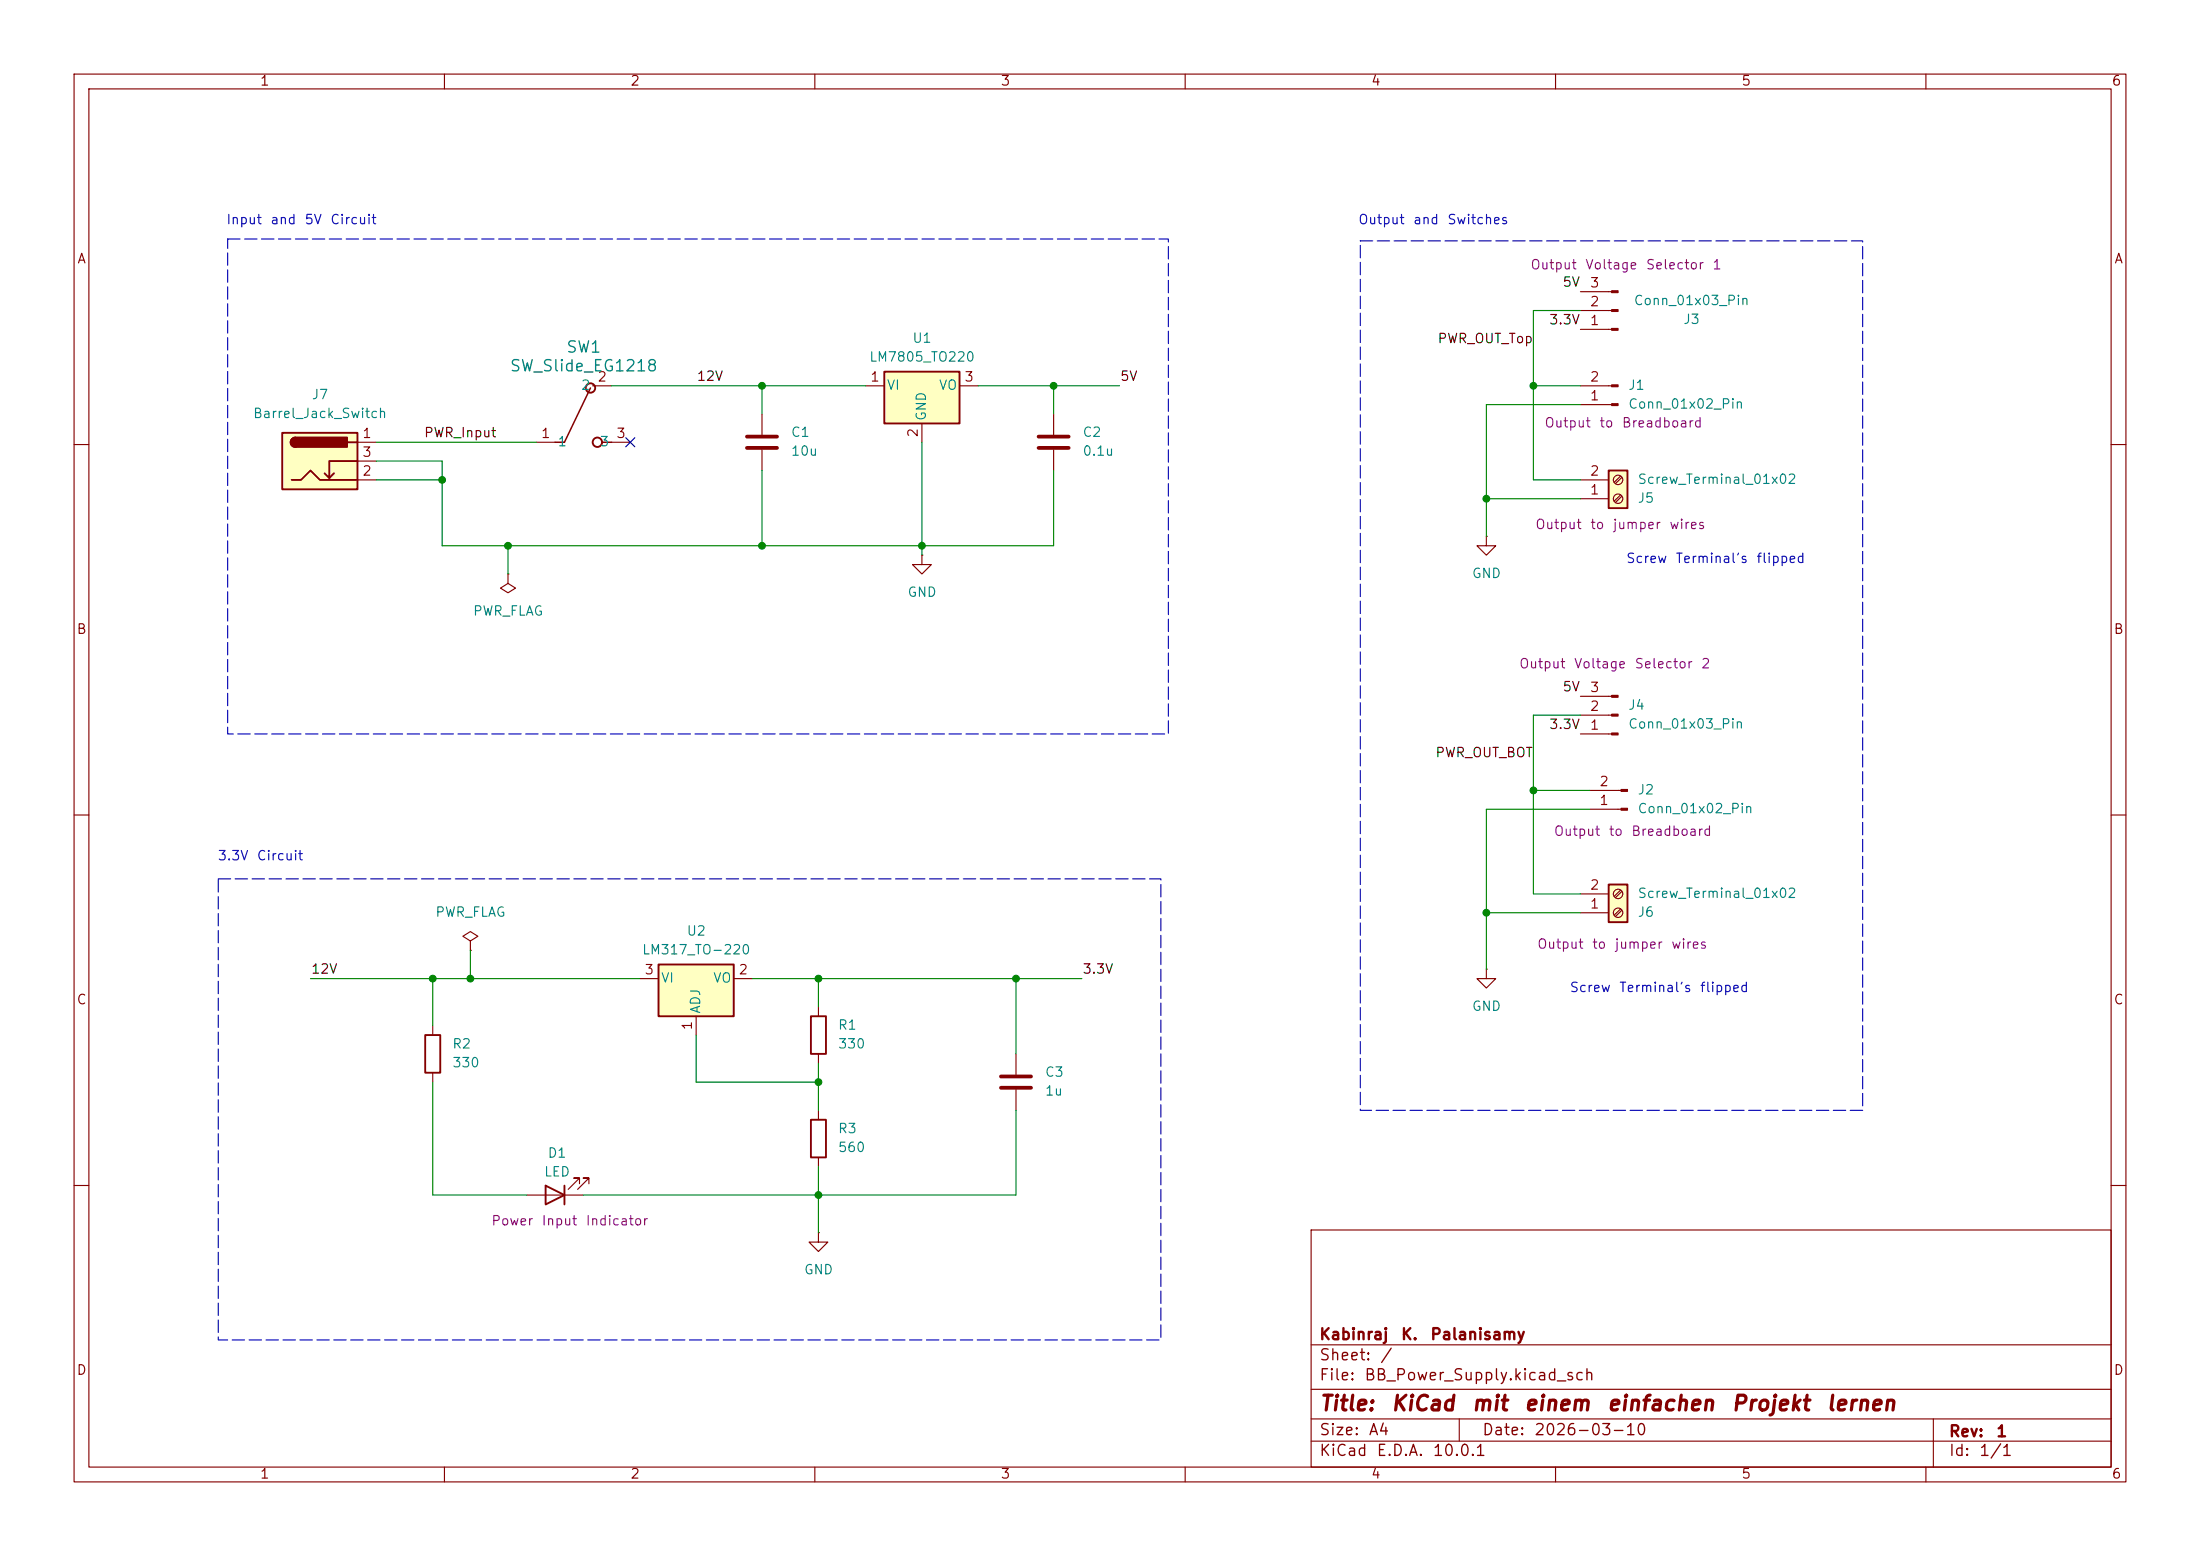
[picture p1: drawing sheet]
(kicad_sch
 (version 20250114)
 (generator "eeschema")
 (generator_version "9.0")
 (paper "A4")
 (title_block
  (title "KiCad mit einem einfachen Projekt lernen")
  (date "2026-03-10")
  (rev "1")
  (company "Kabinraj K. Palanisamy"))
 (lib_symbols
  (symbol "Connector:Barrel_Jack_Switch"
   (pin_names (hide yes)) (exclude_from_sim no) (in_bom yes) (on_board yes)
   (property "Reference" "J" (at 0 5.334 0) (effects (font (size 1.27 1.27))))
   (property "Value" "Barrel_Jack_Switch" (at 0 -5.08 0) (effects (font (size 1.27 1.27))))
   (property "Footprint" "" (at 1.27 -1.016 0) (effects (font (size 1.27 1.27)) (hide yes)))
   (property "Datasheet" "~" (at 1.27 -1.016 0) (effects (font (size 1.27 1.27)) (hide yes)))
   (property "Description" "DC Barrel Jack with an internal switch" (at 0 0 0) (effects (font (size 1.27 1.27)) (hide yes)))
   (symbol "Barrel_Jack_Switch_0_1"
    (rectangle (start -5.08 3.81) (end 5.08 -3.81) (stroke (width 0.254) (type default)) (fill (type background)))
    (polyline (pts (xy -3.81 -2.54) (xy -2.54 -2.54) (xy -1.27 -1.27) (xy 0 -2.54) (xy 2.54 -2.54) (xy 5.08 -2.54)) (stroke (width 0.254) (type default)) (fill (type none)))
    (arc (start -3.302 1.905) (mid -3.9343 2.54) (end -3.302 3.175) (stroke (width 0.254) (type default)) (fill (type none)))
    (arc (start -3.302 1.905) (mid -3.9343 2.54) (end -3.302 3.175) (stroke (width 0.254) (type default)) (fill (type outline)))
    (polyline (pts (xy 1.27 -2.286) (xy 1.905 -1.651)) (stroke (width 0.254) (type default)) (fill (type none)))
    (rectangle (start 3.683 3.175) (end -3.302 1.905) (stroke (width 0.254) (type default)) (fill (type outline)))
    (polyline (pts (xy 5.08 2.54) (xy 3.81 2.54)) (stroke (width 0.254) (type default)) (fill (type none)))
    (polyline (pts (xy 5.08 0) (xy 1.27 0) (xy 1.27 -2.286) (xy 0.635 -1.651)) (stroke (width 0.254) (type default)) (fill (type none))))
   (symbol "Barrel_Jack_Switch_1_1"
    (pin passive line (at 7.62 2.54 180) (length 2.54) (name "~" (effects (font (size 1.27 1.27)))) (number "1" (effects (font (size 1.27 1.27)))))
    (pin passive line (at 7.62 0 180) (length 2.54) (name "~" (effects (font (size 1.27 1.27)))) (number "3" (effects (font (size 1.27 1.27)))))
    (pin passive line (at 7.62 -2.54 180) (length 2.54) (name "~" (effects (font (size 1.27 1.27)))) (number "2" (effects (font (size 1.27 1.27))))))
   (embedded_fonts no))
  (symbol "Connector:Conn_01x02_Pin"
   (pin_names
    (offset 1.016) (hide yes)) (exclude_from_sim no) (in_bom yes) (on_board yes)
   (property "Reference" "J" (at 0 2.54 0) (effects (font (size 1.27 1.27))))
   (property "Value" "Conn_01x02_Pin" (at 0 -5.08 0) (effects (font (size 1.27 1.27))))
   (property "Footprint" "" (at 0 0 0) (effects (font (size 1.27 1.27)) (hide yes)))
   (property "Datasheet" "~" (at 0 0 0) (effects (font (size 1.27 1.27)) (hide yes)))
   (property "Description" "Generic connector, single row, 01x02, script generated" (at 0 0 0) (effects (font (size 1.27 1.27)) (hide yes)))
   (property "ki_locked" "" (at 0 0 0) (effects (font (size 1.27 1.27))))
   (symbol "Conn_01x02_Pin_1_1"
    (rectangle (start 0.8636 0.127) (end 0 -0.127) (stroke (width 0.1524) (type default)) (fill (type outline)))
    (rectangle (start 0.8636 -2.413) (end 0 -2.667) (stroke (width 0.1524) (type default)) (fill (type outline)))
    (polyline (pts (xy 1.27 0) (xy 0.8636 0)) (stroke (width 0.1524) (type default)) (fill (type none)))
    (polyline (pts (xy 1.27 -2.54) (xy 0.8636 -2.54)) (stroke (width 0.1524) (type default)) (fill (type none)))
    (pin passive line (at 5.08 0 180) (length 3.81) (name "Pin_1" (effects (font (size 1.27 1.27)))) (number "1" (effects (font (size 1.27 1.27)))))
    (pin passive line (at 5.08 -2.54 180) (length 3.81) (name "Pin_2" (effects (font (size 1.27 1.27)))) (number "2" (effects (font (size 1.27 1.27))))))
   (embedded_fonts no))
  (symbol "Connector:Conn_01x03_Pin"
   (pin_names
    (offset 1.016) (hide yes)) (exclude_from_sim no) (in_bom yes) (on_board yes)
   (property "Reference" "J" (at 0 5.08 0) (effects (font (size 1.27 1.27))))
   (property "Value" "Conn_01x03_Pin" (at 0 -5.08 0) (effects (font (size 1.27 1.27))))
   (property "Footprint" "" (at 0 0 0) (effects (font (size 1.27 1.27)) (hide yes)))
   (property "Datasheet" "~" (at 0 0 0) (effects (font (size 1.27 1.27)) (hide yes)))
   (property "Description" "Generic connector, single row, 01x03, script generated" (at 0 0 0) (effects (font (size 1.27 1.27)) (hide yes)))
   (property "ki_locked" "" (at 0 0 0) (effects (font (size 1.27 1.27))))
   (symbol "Conn_01x03_Pin_1_1"
    (rectangle (start 0.8636 2.667) (end 0 2.413) (stroke (width 0.1524) (type default)) (fill (type outline)))
    (rectangle (start 0.8636 0.127) (end 0 -0.127) (stroke (width 0.1524) (type default)) (fill (type outline)))
    (rectangle (start 0.8636 -2.413) (end 0 -2.667) (stroke (width 0.1524) (type default)) (fill (type outline)))
    (polyline (pts (xy 1.27 2.54) (xy 0.8636 2.54)) (stroke (width 0.1524) (type default)) (fill (type none)))
    (polyline (pts (xy 1.27 0) (xy 0.8636 0)) (stroke (width 0.1524) (type default)) (fill (type none)))
    (polyline (pts (xy 1.27 -2.54) (xy 0.8636 -2.54)) (stroke (width 0.1524) (type default)) (fill (type none)))
    (pin passive line (at 5.08 2.54 180) (length 3.81) (name "Pin_1" (effects (font (size 1.27 1.27)))) (number "1" (effects (font (size 1.27 1.27)))))
    (pin passive line (at 5.08 0 180) (length 3.81) (name "Pin_2" (effects (font (size 1.27 1.27)))) (number "2" (effects (font (size 1.27 1.27)))))
    (pin passive line (at 5.08 -2.54 180) (length 3.81) (name "Pin_3" (effects (font (size 1.27 1.27)))) (number "3" (effects (font (size 1.27 1.27))))))
   (embedded_fonts no))
  (symbol "Connector:Screw_Terminal_01x02"
   (pin_names
    (offset 1.016) (hide yes)) (exclude_from_sim no) (in_bom yes) (on_board yes)
   (property "Reference" "J" (at 0 2.54 0) (effects (font (size 1.27 1.27))))
   (property "Value" "Screw_Terminal_01x02" (at 0 -5.08 0) (effects (font (size 1.27 1.27))))
   (property "Footprint" "" (at 0 0 0) (effects (font (size 1.27 1.27)) (hide yes)))
   (property "Datasheet" "~" (at 0 0 0) (effects (font (size 1.27 1.27)) (hide yes)))
   (property "Description" "Generic screw terminal, single row, 01x02, script generated (kicad-library-utils/schlib/autogen/connector/)" (at 0 0 0) (effects (font (size 1.27 1.27)) (hide yes)))
   (symbol "Screw_Terminal_01x02_1_1"
    (rectangle (start -1.27 1.27) (end 1.27 -3.81) (stroke (width 0.254) (type default)) (fill (type background)))
    (polyline (pts (xy -0.5334 0.3302) (xy 0.3302 -0.508)) (stroke (width 0.1524) (type default)) (fill (type none)))
    (polyline (pts (xy -0.5334 -2.2098) (xy 0.3302 -3.048)) (stroke (width 0.1524) (type default)) (fill (type none)))
    (polyline (pts (xy -0.3556 0.508) (xy 0.508 -0.3302)) (stroke (width 0.1524) (type default)) (fill (type none)))
    (polyline (pts (xy -0.3556 -2.032) (xy 0.508 -2.8702)) (stroke (width 0.1524) (type default)) (fill (type none)))
    (circle (center 0 0) (radius 0.635) (stroke (width 0.1524) (type default)) (fill (type none)))
    (circle (center 0 -2.54) (radius 0.635) (stroke (width 0.1524) (type default)) (fill (type none)))
    (pin passive line (at -5.08 0 0) (length 3.81) (name "Pin_1" (effects (font (size 1.27 1.27)))) (number "1" (effects (font (size 1.27 1.27)))))
    (pin passive line (at -5.08 -2.54 0) (length 3.81) (name "Pin_2" (effects (font (size 1.27 1.27)))) (number "2" (effects (font (size 1.27 1.27))))))
   (embedded_fonts no))
  (symbol "Device:C"
   (pin_numbers (hide yes))
   (pin_names
    (offset 0.254)) (exclude_from_sim no) (in_bom yes) (on_board yes)
   (property "Reference" "C" (at 0.635 2.54 0) (effects (font (size 1.27 1.27)) (justify left)))
   (property "Value" "C" (at 0.635 -2.54 0) (effects (font (size 1.27 1.27)) (justify left)))
   (property "Footprint" "" (at 0.9652 -3.81 0) (effects (font (size 1.27 1.27)) (hide yes)))
   (property "Datasheet" "~" (at 0 0 0) (effects (font (size 1.27 1.27)) (hide yes)))
   (property "Description" "Unpolarized capacitor" (at 0 0 0) (effects (font (size 1.27 1.27)) (hide yes)))
   (symbol "C_0_1"
    (polyline (pts (xy -2.032 0.762) (xy 2.032 0.762)) (stroke (width 0.508) (type default)) (fill (type none)))
    (polyline (pts (xy -2.032 -0.762) (xy 2.032 -0.762)) (stroke (width 0.508) (type default)) (fill (type none))))
   (symbol "C_1_1"
    (pin passive line (at 0 3.81 270) (length 2.794) (name "~" (effects (font (size 1.27 1.27)))) (number "1" (effects (font (size 1.27 1.27)))))
    (pin passive line (at 0 -3.81 90) (length 2.794) (name "~" (effects (font (size 1.27 1.27)))) (number "2" (effects (font (size 1.27 1.27))))))
   (embedded_fonts no))
  (symbol "Device:LED"
   (pin_numbers (hide yes))
   (pin_names
    (offset 1.016) (hide yes)) (exclude_from_sim no) (in_bom yes) (on_board yes)
   (property "Reference" "D" (at 0 2.54 0) (effects (font (size 1.27 1.27))))
   (property "Value" "LED" (at 0 -2.54 0) (effects (font (size 1.27 1.27))))
   (property "Footprint" "" (at 0 0 0) (effects (font (size 1.27 1.27)) (hide yes)))
   (property "Datasheet" "~" (at 0 0 0) (effects (font (size 1.27 1.27)) (hide yes)))
   (property "Description" "Light emitting diode" (at 0 0 0) (effects (font (size 1.27 1.27)) (hide yes)))
   (property "Sim.Pins" "1=K 2=A" (at 0 0 0) (effects (font (size 1.27 1.27)) (hide yes)))
   (symbol "LED_0_1"
    (polyline (pts (xy -3.048 -0.762) (xy -4.572 -2.286) (xy -3.81 -2.286) (xy -4.572 -2.286) (xy -4.572 -1.524)) (stroke (width 0) (type default)) (fill (type none)))
    (polyline (pts (xy -1.778 -0.762) (xy -3.302 -2.286) (xy -2.54 -2.286) (xy -3.302 -2.286) (xy -3.302 -1.524)) (stroke (width 0) (type default)) (fill (type none)))
    (polyline (pts (xy -1.27 0) (xy 1.27 0)) (stroke (width 0) (type default)) (fill (type none)))
    (polyline (pts (xy -1.27 -1.27) (xy -1.27 1.27)) (stroke (width 0.254) (type default)) (fill (type none)))
    (polyline (pts (xy 1.27 -1.27) (xy 1.27 1.27) (xy -1.27 0) (xy 1.27 -1.27)) (stroke (width 0.254) (type default)) (fill (type none))))
   (symbol "LED_1_1"
    (pin passive line (at -3.81 0 0) (length 2.54) (name "K" (effects (font (size 1.27 1.27)))) (number "1" (effects (font (size 1.27 1.27)))))
    (pin passive line (at 3.81 0 180) (length 2.54) (name "A" (effects (font (size 1.27 1.27)))) (number "2" (effects (font (size 1.27 1.27))))))
   (embedded_fonts no))
  (symbol "Device:R"
   (pin_numbers (hide yes))
   (pin_names
    (offset 0)) (exclude_from_sim no) (in_bom yes) (on_board yes)
   (property "Reference" "R" (at 2.032 0 90) (effects (font (size 1.27 1.27))))
   (property "Value" "R" (at 0 0 90) (effects (font (size 1.27 1.27))))
   (property "Footprint" "" (at -1.778 0 90) (effects (font (size 1.27 1.27)) (hide yes)))
   (property "Datasheet" "~" (at 0 0 0) (effects (font (size 1.27 1.27)) (hide yes)))
   (property "Description" "Resistor" (at 0 0 0) (effects (font (size 1.27 1.27)) (hide yes)))
   (symbol "R_0_1"
    (rectangle (start -1.016 -2.54) (end 1.016 2.54) (stroke (width 0.254) (type default)) (fill (type none))))
   (symbol "R_1_1"
    (pin passive line (at 0 3.81 270) (length 1.27) (name "~" (effects (font (size 1.27 1.27)))) (number "1" (effects (font (size 1.27 1.27)))))
    (pin passive line (at 0 -3.81 90) (length 1.27) (name "~" (effects (font (size 1.27 1.27)))) (number "2" (effects (font (size 1.27 1.27))))))
   (embedded_fonts no))
  (symbol "Regulator_Linear:LM317_TO-220"
   (pin_names
    (offset 0.254)) (exclude_from_sim no) (in_bom yes) (on_board yes)
   (property "Reference" "U" (at -3.81 3.175 0) (effects (font (size 1.27 1.27))))
   (property "Value" "LM317_TO-220" (at 0 3.175 0) (effects (font (size 1.27 1.27)) (justify left)))
   (property "Footprint" "Package_TO_SOT_THT:TO-220-3_Vertical" (at 0 6.35 0) (effects (font (size 1.27 1.27)
    (italic yes)) (hide yes)))
   (property "Datasheet" "http://www.ti.com/lit/ds/symlink/lm317.pdf" (at 0 0 0) (effects (font (size 1.27 1.27)) (hide yes)))
   (property "Description" "1.5A 35V Adjustable Linear Regulator, TO-220" (at 0 0 0) (effects (font (size 1.27 1.27)) (hide yes)))
   (symbol "LM317_TO-220_0_1"
    (rectangle (start -5.08 1.905) (end 5.08 -5.08) (stroke (width 0.254) (type default)) (fill (type background))))
   (symbol "LM317_TO-220_1_1"
    (pin power_in line (at -7.62 0 0) (length 2.54) (name "VI" (effects (font (size 1.27 1.27)))) (number "3" (effects (font (size 1.27 1.27)))))
    (pin input line (at 0 -7.62 90) (length 2.54) (name "ADJ" (effects (font (size 1.27 1.27)))) (number "1" (effects (font (size 1.27 1.27)))))
    (pin power_out line (at 7.62 0 180) (length 2.54) (name "VO" (effects (font (size 1.27 1.27)))) (number "2" (effects (font (size 1.27 1.27))))))
   (embedded_fonts no))
  (symbol "Regulator_Linear:LM7805_TO220"
   (pin_names
    (offset 0.254)) (exclude_from_sim no) (in_bom yes) (on_board yes)
   (property "Reference" "U" (at -3.81 3.175 0) (effects (font (size 1.27 1.27))))
   (property "Value" "LM7805_TO220" (at 0 3.175 0) (effects (font (size 1.27 1.27)) (justify left)))
   (property "Footprint" "Package_TO_SOT_THT:TO-220-3_Vertical" (at 0 5.715 0) (effects (font (size 1.27 1.27)
    (italic yes)) (hide yes)))
   (property "Datasheet" "https://www.onsemi.cn/PowerSolutions/document/MC7800-D.PDF" (at 0 -1.27 0) (effects (font (size 1.27 1.27)) (hide yes)))
   (property "Description" "Positive 1A 35V Linear Regulator, Fixed Output 5V, TO-220" (at 0 0 0) (effects (font (size 1.27 1.27)) (hide yes)))
   (symbol "LM7805_TO220_0_1"
    (rectangle (start -5.08 1.905) (end 5.08 -5.08) (stroke (width 0.254) (type default)) (fill (type background))))
   (symbol "LM7805_TO220_1_1"
    (pin power_in line (at -7.62 0 0) (length 2.54) (name "VI" (effects (font (size 1.27 1.27)))) (number "1" (effects (font (size 1.27 1.27)))))
    (pin power_in line (at 0 -7.62 90) (length 2.54) (name "GND" (effects (font (size 1.27 1.27)))) (number "2" (effects (font (size 1.27 1.27)))))
    (pin power_out line (at 7.62 0 180) (length 2.54) (name "VO" (effects (font (size 1.27 1.27)))) (number "3" (effects (font (size 1.27 1.27))))))
   (embedded_fonts no))
  (symbol "Switch:SW_Slide_EG1218"
   (pin_names
    (offset 0.254)) (exclude_from_sim no) (in_bom yes) (on_board yes)
   (property "Reference" "SW" (at 7.62 15.24 0) (effects (font (size 1.524 1.524))))
   (property "Value" "SW_Slide_EG1218" (at 0 0 0) (effects (font (size 1.524 1.524))))
   (property "Footprint" "Button_Switch_THT:SW_Slide_EG1218" (at 0 0 0) (effects (font (size 1.27 1.27)
    (italic yes)) (hide yes)))
   (property "Datasheet" "EG1218" (at 0 0 0) (effects (font (size 1.27 1.27)
    (italic yes)) (hide yes)))
   (property "Description" "" (at 0 0 0) (effects (font (size 1.27 1.27)) (hide yes)))
   (symbol "SW_Slide_EG1218_0_1"
    (polyline (pts (xy 2.54 0) (xy 3.81 0)) (stroke (width 0.2032) (type default)) (fill (type none)))
    (polyline (pts (xy 7.3251 7.3251) (xy 3.81 0)) (stroke (width 0.2032) (type default)) (fill (type none)))
    (circle (center 7.3251 7.3251) (radius 0.635) (stroke (width 0.254) (type default)) (fill (type none)))
    (circle (center 8.255 0) (radius 0.635) (stroke (width 0.254) (type default)) (fill (type none)))
    (polyline (pts (xy 10.16 0) (xy 8.89 0)) (stroke (width 0.2032) (type default)) (fill (type none))))
   (symbol "SW_Slide_EG1218_1_1"
    (pin input line (at 0 0 0) (length 2.54) (name "1" (effects (font (size 1.27 1.27)))) (number "1" (effects (font (size 1.27 1.27)))))
    (pin unspecified line (at 10.16 7.62 180) (length 2.54) (name "2" (effects (font (size 1.27 1.27)))) (number "2" (effects (font (size 1.27 1.27)))))
    (pin unspecified line (at 12.7 0 180) (length 2.54) (name "3" (effects (font (size 1.27 1.27)))) (number "3" (effects (font (size 1.27 1.27))))))
   (embedded_fonts no))
  (symbol "power:GND"
   (power)
   (pin_numbers (hide yes))
   (pin_names
    (offset 0) (hide yes)) (exclude_from_sim no) (in_bom yes) (on_board yes)
   (property "Reference" "#PWR" (at 0 -6.35 0) (effects (font (size 1.27 1.27)) (hide yes)))
   (property "Value" "GND" (at 0 -3.81 0) (effects (font (size 1.27 1.27))))
   (property "Footprint" "" (at 0 0 0) (effects (font (size 1.27 1.27)) (hide yes)))
   (property "Datasheet" "" (at 0 0 0) (effects (font (size 1.27 1.27)) (hide yes)))
   (property "Description" "Power symbol creates a global label with name \"GND\" , ground" (at 0 0 0) (effects (font (size 1.27 1.27)) (hide yes)))
   (symbol "GND_0_1"
    (polyline (pts (xy 0 0) (xy 0 -1.27) (xy 1.27 -1.27) (xy 0 -2.54) (xy -1.27 -1.27) (xy 0 -1.27)) (stroke (width 0) (type default)) (fill (type none))))
   (symbol "GND_1_1"
    (pin power_in line (at 0 0 270) (length 0) (name "~" (effects (font (size 1.27 1.27)))) (number "1" (effects (font (size 1.27 1.27))))))
   (embedded_fonts no))
  (symbol "power:PWR_FLAG"
   (power)
   (pin_numbers (hide yes))
   (pin_names
    (offset 0) (hide yes)) (exclude_from_sim no) (in_bom yes) (on_board yes)
   (property "Reference" "#FLG" (at 0 1.905 0) (effects (font (size 1.27 1.27)) (hide yes)))
   (property "Value" "PWR_FLAG" (at 0 3.81 0) (effects (font (size 1.27 1.27))))
   (property "Footprint" "" (at 0 0 0) (effects (font (size 1.27 1.27)) (hide yes)))
   (property "Datasheet" "~" (at 0 0 0) (effects (font (size 1.27 1.27)) (hide yes)))
   (property "Description" "Special symbol for telling ERC where power comes from" (at 0 0 0) (effects (font (size 1.27 1.27)) (hide yes)))
   (symbol "PWR_FLAG_0_0"
    (pin power_out line (at 0 0 90) (length 0) (name "~" (effects (font (size 1.27 1.27)))) (number "1" (effects (font (size 1.27 1.27))))))
   (symbol "PWR_FLAG_0_1"
    (polyline (pts (xy 0 0) (xy 0 1.27) (xy -1.016 1.905) (xy 0 2.54) (xy 1.016 1.905) (xy 0 1.27)) (stroke (width 0) (type default)) (fill (type none))))
   (embedded_fonts no)))
 (rectangle
  (start 30.734 32.258)
  (end 157.734 99.06)
  (stroke (width 0) (type dash))
  (fill (type none)))
 (rectangle
  (start 183.642 32.512)
  (end 251.46 149.86)
  (stroke (width 0) (type dash))
  (fill (type none)))
 (rectangle
  (start 29.464 118.618)
  (end 156.718 180.848)
  (stroke (width 0) (type dash))
  (fill (type none)))
 (text "Input and 5V Circuit"
  (exclude_from_sim no)
  (at 40.386 29.972 0)
  (effects (font (size 1.27 1.27))))
 (text "3.3V Circuit"
  (exclude_from_sim no)
  (at 35.052 115.824 0)
  (effects (font (size 1.27 1.27))))
 (text "Output and Switches"
  (exclude_from_sim no)
  (at 193.294 29.972 0)
  (effects (font (size 1.27 1.27))))
 (text "Screw Terminal's flipped"
  (exclude_from_sim no)
  (at 223.774 133.604 0)
  (effects (font (size 1.27 1.27))))
 (text "Screw Terminal's flipped"
  (exclude_from_sim no)
  (at 231.394 75.692 0)
  (effects (font (size 1.27 1.27))))
 (junction
  (at 110.49 132.08)
  (diameter 0)
  (color 0 0 0 0))
 (junction
  (at 200.66 123.19)
  (diameter 0)
  (color 0 0 0 0))
 (junction
  (at 58.42 132.08)
  (diameter 0)
  (color 0 0 0 0))
 (junction
  (at 59.69 64.77)
  (diameter 0)
  (color 0 0 0 0))
 (junction
  (at 68.58 73.66)
  (diameter 0)
  (color 0 0 0 0))
 (junction
  (at 137.16 132.08)
  (diameter 0)
  (color 0 0 0 0))
 (junction
  (at 142.24 52.07)
  (diameter 0)
  (color 0 0 0 0))
 (junction
  (at 207.01 52.07)
  (diameter 0)
  (color 0 0 0 0))
 (junction
  (at 110.49 146.05)
  (diameter 0)
  (color 0 0 0 0))
 (junction
  (at 200.66 67.31)
  (diameter 0)
  (color 0 0 0 0))
 (junction
  (at 102.87 52.07)
  (diameter 0)
  (color 0 0 0 0))
 (junction
  (at 63.5 132.08)
  (diameter 0)
  (color 0 0 0 0))
 (junction
  (at 102.87 73.66)
  (diameter 0)
  (color 0 0 0 0))
 (junction
  (at 207.01 106.68)
  (diameter 0)
  (color 0 0 0 0))
 (junction
  (at 110.49 161.29)
  (diameter 0)
  (color 0 0 0 0))
 (junction
  (at 124.46 73.66)
  (diameter 0)
  (color 0 0 0 0))
 (no_connect
  (at 85.09 59.69))
 (wire
  (pts (xy 207.01 96.52) (xy 207.01 106.68))
  (stroke (width 0) (type default)))
 (wire
  (pts (xy 207.01 106.68) (xy 214.63 106.68))
  (stroke (width 0) (type default)))
 (wire
  (pts (xy 110.49 161.29) (xy 110.49 166.37))
  (stroke (width 0) (type default)))
 (wire
  (pts (xy 207.01 41.91) (xy 207.01 52.07))
  (stroke (width 0) (type default)))
 (wire
  (pts (xy 68.58 73.66) (xy 102.87 73.66))
  (stroke (width 0) (type default)))
 (wire
  (pts (xy 41.91 132.08) (xy 58.42 132.08))
  (stroke (width 0) (type default)))
 (wire
  (pts (xy 82.55 52.07) (xy 102.87 52.07))
  (stroke (width 0) (type default)))
 (wire
  (pts (xy 213.36 54.61) (xy 200.66 54.61))
  (stroke (width 0) (type default)))
 (wire
  (pts (xy 50.8 62.23) (xy 59.69 62.23))
  (stroke (width 0) (type default)))
 (wire
  (pts (xy 200.66 109.22) (xy 200.66 123.19))
  (stroke (width 0) (type default)))
 (wire
  (pts (xy 142.24 52.07) (xy 142.24 55.88))
  (stroke (width 0) (type default)))
 (wire
  (pts (xy 101.6 132.08) (xy 110.49 132.08))
  (stroke (width 0) (type default)))
 (wire
  (pts (xy 213.36 52.07) (xy 207.01 52.07))
  (stroke (width 0) (type default)))
 (wire
  (pts (xy 137.16 149.86) (xy 137.16 161.29))
  (stroke (width 0) (type default)))
 (wire
  (pts (xy 58.42 132.08) (xy 58.42 138.43))
  (stroke (width 0) (type default)))
 (wire
  (pts (xy 110.49 146.05) (xy 110.49 149.86))
  (stroke (width 0) (type default)))
 (wire
  (pts (xy 58.42 161.29) (xy 71.12 161.29))
  (stroke (width 0) (type default)))
 (wire
  (pts (xy 200.66 130.81) (xy 200.66 123.19))
  (stroke (width 0) (type default)))
 (wire
  (pts (xy 78.74 161.29) (xy 110.49 161.29))
  (stroke (width 0) (type default)))
 (wire
  (pts (xy 124.46 73.66) (xy 142.24 73.66))
  (stroke (width 0) (type default)))
 (wire
  (pts (xy 207.01 64.77) (xy 213.36 64.77))
  (stroke (width 0) (type default)))
 (wire
  (pts (xy 207.01 52.07) (xy 207.01 64.77))
  (stroke (width 0) (type default)))
 (wire
  (pts (xy 63.5 132.08) (xy 86.36 132.08))
  (stroke (width 0) (type default)))
 (wire
  (pts (xy 137.16 132.08) (xy 137.16 142.24))
  (stroke (width 0) (type default)))
 (wire
  (pts (xy 110.49 132.08) (xy 137.16 132.08))
  (stroke (width 0) (type default)))
 (wire
  (pts (xy 214.63 109.22) (xy 200.66 109.22))
  (stroke (width 0) (type default)))
 (wire
  (pts (xy 110.49 161.29) (xy 110.49 157.48))
  (stroke (width 0) (type default)))
 (wire
  (pts (xy 63.5 128.27) (xy 63.5 132.08))
  (stroke (width 0) (type default)))
 (wire
  (pts (xy 59.69 62.23) (xy 59.69 64.77))
  (stroke (width 0) (type default)))
 (wire
  (pts (xy 110.49 132.08) (xy 110.49 135.89))
  (stroke (width 0) (type default)))
 (wire
  (pts (xy 93.98 139.7) (xy 93.98 146.05))
  (stroke (width 0) (type default)))
 (wire
  (pts (xy 50.8 59.69) (xy 72.39 59.69))
  (stroke (width 0) (type default)))
 (wire
  (pts (xy 132.08 52.07) (xy 142.24 52.07))
  (stroke (width 0) (type default)))
 (wire
  (pts (xy 200.66 54.61) (xy 200.66 67.31))
  (stroke (width 0) (type default)))
 (wire
  (pts (xy 58.42 146.05) (xy 58.42 161.29))
  (stroke (width 0) (type default)))
 (wire
  (pts (xy 142.24 73.66) (xy 142.24 63.5))
  (stroke (width 0) (type default)))
 (wire
  (pts (xy 200.66 123.19) (xy 213.36 123.19))
  (stroke (width 0) (type default)))
 (wire
  (pts (xy 142.24 52.07) (xy 151.13 52.07))
  (stroke (width 0) (type default)))
 (wire
  (pts (xy 58.42 132.08) (xy 63.5 132.08))
  (stroke (width 0) (type default)))
 (wire
  (pts (xy 207.01 120.65) (xy 207.01 106.68))
  (stroke (width 0) (type default)))
 (wire
  (pts (xy 213.36 120.65) (xy 207.01 120.65))
  (stroke (width 0) (type default)))
 (wire
  (pts (xy 213.36 96.52) (xy 207.01 96.52))
  (stroke (width 0) (type default)))
 (wire
  (pts (xy 59.69 73.66) (xy 68.58 73.66))
  (stroke (width 0) (type default)))
 (wire
  (pts (xy 93.98 146.05) (xy 110.49 146.05))
  (stroke (width 0) (type default)))
 (wire
  (pts (xy 102.87 73.66) (xy 102.87 63.5))
  (stroke (width 0) (type default)))
 (wire
  (pts (xy 102.87 52.07) (xy 116.84 52.07))
  (stroke (width 0) (type default)))
 (wire
  (pts (xy 68.58 73.66) (xy 68.58 77.47))
  (stroke (width 0) (type default)))
 (wire
  (pts (xy 59.69 64.77) (xy 59.69 73.66))
  (stroke (width 0) (type default)))
 (wire
  (pts (xy 200.66 72.39) (xy 200.66 67.31))
  (stroke (width 0) (type default)))
 (wire
  (pts (xy 50.8 64.77) (xy 59.69 64.77))
  (stroke (width 0) (type default)))
 (wire
  (pts (xy 102.87 52.07) (xy 102.87 55.88))
  (stroke (width 0) (type default)))
 (wire
  (pts (xy 213.36 41.91) (xy 207.01 41.91))
  (stroke (width 0) (type default)))
 (wire
  (pts (xy 200.66 67.31) (xy 213.36 67.31))
  (stroke (width 0) (type default)))
 (wire
  (pts (xy 137.16 161.29) (xy 110.49 161.29))
  (stroke (width 0) (type default)))
 (wire
  (pts (xy 124.46 73.66) (xy 124.46 74.93))
  (stroke (width 0) (type default)))
 (wire
  (pts (xy 102.87 73.66) (xy 124.46 73.66))
  (stroke (width 0) (type default)))
 (wire
  (pts (xy 137.16 132.08) (xy 146.05 132.08))
  (stroke (width 0) (type default)))
 (wire
  (pts (xy 110.49 143.51) (xy 110.49 146.05))
  (stroke (width 0) (type default)))
 (wire
  (pts (xy 124.46 59.69) (xy 124.46 73.66))
  (stroke (width 0) (type default)))
 (label "5V"
  (at 213.36 93.98 180)
  (effects (font (size 1.27 1.27)) (justify right bottom)))
 (label "12V"
  (at 41.91 132.08 0)
  (effects (font (size 1.27 1.27)) (justify left bottom)))
 (label "PWR_Input"
  (at 57.15 59.69 0)
  (effects (font (size 1.27 1.27)) (justify left bottom)))
 (label "3.3V"
  (at 213.36 44.45 180)
  (effects (font (size 1.27 1.27)) (justify right bottom)))
 (label "3.3V"
  (at 213.36 99.06 180)
  (effects (font (size 1.27 1.27)) (justify right bottom)))
 (label "5V"
  (at 213.36 39.37 180)
  (effects (font (size 1.27 1.27)) (justify right bottom)))
 (label "PWR_OUT_BOT"
  (at 207.01 102.87 180)
  (effects (font (size 1.27 1.27)) (justify right bottom)))
 (label "3.3V"
  (at 146.05 132.08 0)
  (effects (font (size 1.27 1.27)) (justify left bottom)))
 (label "12V"
  (at 93.98 52.07 0)
  (effects (font (size 1.27 1.27)) (justify left bottom)))
 (label "5V"
  (at 151.13 52.07 0)
  (effects (font (size 1.27 1.27)) (justify left bottom)))
 (label "PWR_OUT_Top"
  (at 207.01 46.99 180)
  (effects (font (size 1.27 1.27)) (justify right bottom)))
 (symbol
  (lib_id "power:GND")
  (at 110.49 166.37 0)
  (unit 1)
  (exclude_from_sim no)
  (in_bom yes)
  (on_board yes)
  (dnp no)
  (fields_autoplaced yes)
  (property "Reference" "#PWR02" (at 110.49 172.72 0) (effects (font (size 1.27 1.27)) (hide yes)))
  (property "Value" "GND" (at 110.49 171.45 0) (effects (font (size 1.27 1.27))))
  (property "Footprint" "" (at 110.49 166.37 0) (effects (font (size 1.27 1.27)) (hide yes)))
  (property "Datasheet" "" (at 110.49 166.37 0) (effects (font (size 1.27 1.27)) (hide yes)))
  (property "Description" "Power symbol creates a global label with name \"GND\" , ground" (at 110.49 166.37 0) (effects (font (size 1.27 1.27)) (hide yes)))
  (pin "1"))
 (symbol
  (lib_id "Connector:Conn_01x02_Pin")
  (at 218.44 54.61 180)
  (unit 1)
  (exclude_from_sim no)
  (in_bom yes)
  (on_board yes)
  (dnp no)
  (property "Reference" "J1" (at 219.71 52.0699 0) (effects (font (size 1.27 1.27)) (justify right)))
  (property "Value" "Conn_01x02_Pin" (at 219.71 54.6099 0) (effects (font (size 1.27 1.27)) (justify right)))
  (property "Footprint" "Connector_PinHeader_2.54mm:PinHeader_1x02_P2.54mm_Vertical" (at 218.44 54.61 0) (effects (font (size 1.27 1.27)) (hide yes)))
  (property "Datasheet" "~" (at 218.44 54.61 0) (effects (font (size 1.27 1.27)) (hide yes)))
  (property "Description" "Generic connector, single row, 01x02, script generated" (at 218.44 54.61 0) (effects (font (size 1.27 1.27)) (hide yes)))
  (property "Purpose" "Output to Breadboard" (at 218.948 57.15 0) (effects (font (size 1.27 1.27))))
  (pin "2")
  (pin "1"))
 (symbol
  (lib_id "Device:R")
  (at 110.49 139.7 0)
  (unit 1)
  (exclude_from_sim no)
  (in_bom yes)
  (on_board yes)
  (dnp no)
  (fields_autoplaced yes)
  (property "Reference" "R1" (at 113.03 138.4299 0) (effects (font (size 1.27 1.27)) (justify left)))
  (property "Value" "330" (at 113.03 140.9699 0) (effects (font (size 1.27 1.27)) (justify left)))
  (property "Footprint" "Resistor_THT:R_Axial_DIN0204_L3.6mm_D1.6mm_P7.62mm_Horizontal" (at 108.712 139.7 90) (effects (font (size 1.27 1.27)) (hide yes)))
  (property "Datasheet" "~" (at 110.49 139.7 0) (effects (font (size 1.27 1.27)) (hide yes)))
  (property "Description" "Resistor" (at 110.49 139.7 0) (effects (font (size 1.27 1.27)) (hide yes)))
  (pin "2")
  (pin "1"))
 (symbol
  (lib_id "Device:C")
  (at 102.87 59.69 0)
  (unit 1)
  (exclude_from_sim no)
  (in_bom yes)
  (on_board yes)
  (dnp no)
  (fields_autoplaced yes)
  (property "Reference" "C1" (at 106.68 58.4199 0) (effects (font (size 1.27 1.27)) (justify left)))
  (property "Value" "10u" (at 106.68 60.9599 0) (effects (font (size 1.27 1.27)) (justify left)))
  (property "Footprint" "Capacitor_THT:C_Disc_D3.0mm_W1.6mm_P2.50mm" (at 103.8352 63.5 0) (effects (font (size 1.27 1.27)) (hide yes)))
  (property "Datasheet" "~" (at 102.87 59.69 0) (effects (font (size 1.27 1.27)) (hide yes)))
  (property "Description" "Unpolarized capacitor" (at 102.87 59.69 0) (effects (font (size 1.27 1.27)) (hide yes)))
  (pin "1")
  (pin "2"))
 (symbol
  (lib_id "Connector:Conn_01x03_Pin")
  (at 218.44 96.52 180)
  (unit 1)
  (exclude_from_sim no)
  (in_bom yes)
  (on_board yes)
  (dnp no)
  (property "Reference" "J4" (at 219.71 95.2499 0) (effects (font (size 1.27 1.27)) (justify right)))
  (property "Value" "Conn_01x03_Pin" (at 219.71 97.7899 0) (effects (font (size 1.27 1.27)) (justify right)))
  (property "Footprint" "Connector_PinHeader_2.54mm:PinHeader_1x03_P2.54mm_Vertical" (at 218.44 96.52 0) (effects (font (size 1.27 1.27)) (hide yes)))
  (property "Datasheet" "~" (at 218.44 96.52 0) (effects (font (size 1.27 1.27)) (hide yes)))
  (property "Description" "Generic connector, single row, 01x03, script generated" (at 218.44 96.52 0) (effects (font (size 1.27 1.27)) (hide yes)))
  (property "Purpose" "Output Voltage Selector 2" (at 217.678 89.662 0) (effects (font (size 1.27 1.27))))
  (pin "2")
  (pin "3")
  (pin "1"))
 (symbol
  (lib_id "Device:R")
  (at 58.42 142.24 180)
  (unit 1)
  (exclude_from_sim no)
  (in_bom yes)
  (on_board yes)
  (dnp no)
  (fields_autoplaced yes)
  (property "Reference" "R2" (at 60.96 140.9699 0) (effects (font (size 1.27 1.27)) (justify right)))
  (property "Value" "330" (at 60.96 143.5099 0) (effects (font (size 1.27 1.27)) (justify right)))
  (property "Footprint" "Resistor_THT:R_Axial_DIN0204_L3.6mm_D1.6mm_P7.62mm_Horizontal" (at 60.198 142.24 90) (effects (font (size 1.27 1.27)) (hide yes)))
  (property "Datasheet" "~" (at 58.42 142.24 0) (effects (font (size 1.27 1.27)) (hide yes)))
  (property "Description" "Resistor" (at 58.42 142.24 0) (effects (font (size 1.27 1.27)) (hide yes)))
  (pin "2")
  (pin "1"))
 (symbol
  (lib_id "Connector:Screw_Terminal_01x02")
  (at 218.44 123.19 0)
  (mirror x)
  (unit 1)
  (exclude_from_sim no)
  (in_bom yes)
  (on_board yes)
  (dnp no)
  (property "Reference" "J6" (at 220.98 123.1901 0) (effects (font (size 1.27 1.27)) (justify left)))
  (property "Value" "Screw_Terminal_01x02" (at 220.98 120.6501 0) (effects (font (size 1.27 1.27)) (justify left)))
  (property "Footprint" "TerminalBlock:TerminalBlock_MaiXu_MX126-5.0-02P_1x02_P5.00mm" (at 218.44 123.19 0) (effects (font (size 1.27 1.27)) (hide yes)))
  (property "Datasheet" "~" (at 218.44 123.19 0) (effects (font (size 1.27 1.27)) (hide yes)))
  (property "Description" "Generic screw terminal, single row, 01x02, script generated (kicad-library-utils/schlib/autogen/connector/)" (at 218.44 123.19 0) (effects (font (size 1.27 1.27)) (hide yes)))
  (property "Purpose" "Output to jumper wires" (at 218.694 127.508 0) (effects (font (size 1.27 1.27))))
  (pin "1")
  (pin "2"))
 (symbol
  (lib_id "Device:R")
  (at 110.49 153.67 0)
  (unit 1)
  (exclude_from_sim no)
  (in_bom yes)
  (on_board yes)
  (dnp no)
  (fields_autoplaced yes)
  (property "Reference" "R3" (at 113.03 152.3999 0) (effects (font (size 1.27 1.27)) (justify left)))
  (property "Value" "560" (at 113.03 154.9399 0) (effects (font (size 1.27 1.27)) (justify left)))
  (property "Footprint" "Resistor_THT:R_Axial_DIN0204_L3.6mm_D1.6mm_P7.62mm_Horizontal" (at 108.712 153.67 90) (effects (font (size 1.27 1.27)) (hide yes)))
  (property "Datasheet" "~" (at 110.49 153.67 0) (effects (font (size 1.27 1.27)) (hide yes)))
  (property "Description" "Resistor" (at 110.49 153.67 0) (effects (font (size 1.27 1.27)) (hide yes)))
  (pin "2")
  (pin "1"))
 (symbol
  (lib_id "power:PWR_FLAG")
  (at 68.58 77.47 180)
  (unit 1)
  (exclude_from_sim no)
  (in_bom yes)
  (on_board yes)
  (dnp no)
  (property "Reference" "#FLG01" (at 68.58 79.375 0) (effects (font (size 1.27 1.27)) (hide yes)))
  (property "Value" "PWR_FLAG" (at 68.58 82.55 0) (effects (font (size 1.27 1.27))))
  (property "Footprint" "" (at 68.58 77.47 0) (effects (font (size 1.27 1.27)) (hide yes)))
  (property "Datasheet" "~" (at 68.58 77.47 0) (effects (font (size 1.27 1.27)) (hide yes)))
  (property "Description" "Special symbol for telling ERC where power comes from" (at 68.58 77.47 0) (effects (font (size 1.27 1.27)) (hide yes)))
  (pin "1"))
 (symbol
  (lib_id "Connector:Conn_01x03_Pin")
  (at 218.44 41.91 180)
  (unit 1)
  (exclude_from_sim no)
  (in_bom yes)
  (on_board yes)
  (dnp no)
  (property "Reference" "J3" (at 228.346 43.18 0) (effects (font (size 1.27 1.27))))
  (property "Value" "Conn_01x03_Pin" (at 228.346 40.64 0) (effects (font (size 1.27 1.27))))
  (property "Footprint" "Connector_PinHeader_2.54mm:PinHeader_1x03_P2.54mm_Vertical" (at 218.44 41.91 0) (effects (font (size 1.27 1.27)) (hide yes)))
  (property "Datasheet" "~" (at 218.44 41.91 0) (effects (font (size 1.27 1.27)) (hide yes)))
  (property "Description" "Generic connector, single row, 01x03, script generated" (at 218.44 41.91 0) (effects (font (size 1.27 1.27)) (hide yes)))
  (property "Purpose" "Output Voltage Selector 1" (at 219.202 35.814 0) (effects (font (size 1.27 1.27))))
  (pin "2")
  (pin "3")
  (pin "1"))
 (symbol
  (lib_id "Regulator_Linear:LM317_TO-220")
  (at 93.98 132.08 0)
  (unit 1)
  (exclude_from_sim no)
  (in_bom yes)
  (on_board yes)
  (dnp no)
  (fields_autoplaced yes)
  (property "Reference" "U2" (at 93.98 125.73 0) (effects (font (size 1.27 1.27))))
  (property "Value" "LM317_TO-220" (at 93.98 128.27 0) (effects (font (size 1.27 1.27))))
  (property "Footprint" "Package_TO_SOT_THT:TO-220-3_Vertical" (at 93.98 125.73 0) (effects (font (size 1.27 1.27)
    (italic yes)) (hide yes)))
  (property "Datasheet" "http://www.ti.com/lit/ds/symlink/lm317.pdf" (at 93.98 132.08 0) (effects (font (size 1.27 1.27)) (hide yes)))
  (property "Description" "1.5A 35V Adjustable Linear Regulator, TO-220" (at 93.98 132.08 0) (effects (font (size 1.27 1.27)) (hide yes)))
  (pin "3")
  (pin "1")
  (pin "2"))
 (symbol
  (lib_id "power:GND")
  (at 124.46 74.93 0)
  (unit 1)
  (exclude_from_sim no)
  (in_bom yes)
  (on_board yes)
  (dnp no)
  (fields_autoplaced yes)
  (property "Reference" "#PWR01" (at 124.46 81.28 0) (effects (font (size 1.27 1.27)) (hide yes)))
  (property "Value" "GND" (at 124.46 80.01 0) (effects (font (size 1.27 1.27))))
  (property "Footprint" "" (at 124.46 74.93 0) (effects (font (size 1.27 1.27)) (hide yes)))
  (property "Datasheet" "" (at 124.46 74.93 0) (effects (font (size 1.27 1.27)) (hide yes)))
  (property "Description" "Power symbol creates a global label with name \"GND\" , ground" (at 124.46 74.93 0) (effects (font (size 1.27 1.27)) (hide yes)))
  (pin "1"))
 (symbol
  (lib_id "Connector:Barrel_Jack_Switch")
  (at 43.18 62.23 0)
  (unit 1)
  (exclude_from_sim no)
  (in_bom yes)
  (on_board yes)
  (dnp no)
  (fields_autoplaced yes)
  (property "Reference" "J7" (at 43.18 53.34 0) (effects (font (size 1.27 1.27))))
  (property "Value" "Barrel_Jack_Switch" (at 43.18 55.88 0) (effects (font (size 1.27 1.27))))
  (property "Footprint" "Connector_BarrelJack:BarrelJack_Horizontal" (at 44.45 63.246 0) (effects (font (size 1.27 1.27)) (hide yes)))
  (property "Datasheet" "~" (at 44.45 63.246 0) (effects (font (size 1.27 1.27)) (hide yes)))
  (property "Description" "DC Barrel Jack with an internal switch" (at 43.18 62.23 0) (effects (font (size 1.27 1.27)) (hide yes)))
  (pin "3")
  (pin "2")
  (pin "1"))
 (symbol
  (lib_id "power:PWR_FLAG")
  (at 63.5 128.27 0)
  (unit 1)
  (exclude_from_sim no)
  (in_bom yes)
  (on_board yes)
  (dnp no)
  (fields_autoplaced yes)
  (property "Reference" "#FLG02" (at 63.5 126.365 0) (effects (font (size 1.27 1.27)) (hide yes)))
  (property "Value" "PWR_FLAG" (at 63.5 123.19 0) (effects (font (size 1.27 1.27))))
  (property "Footprint" "" (at 63.5 128.27 0) (effects (font (size 1.27 1.27)) (hide yes)))
  (property "Datasheet" "~" (at 63.5 128.27 0) (effects (font (size 1.27 1.27)) (hide yes)))
  (property "Description" "Special symbol for telling ERC where power comes from" (at 63.5 128.27 0) (effects (font (size 1.27 1.27)) (hide yes)))
  (pin "1"))
 (symbol
  (lib_id "power:GND")
  (at 200.66 72.39 0)
  (unit 1)
  (exclude_from_sim no)
  (in_bom yes)
  (on_board yes)
  (dnp no)
  (fields_autoplaced yes)
  (property "Reference" "#PWR04" (at 200.66 78.74 0) (effects (font (size 1.27 1.27)) (hide yes)))
  (property "Value" "GND" (at 200.66 77.47 0) (effects (font (size 1.27 1.27))))
  (property "Footprint" "" (at 200.66 72.39 0) (effects (font (size 1.27 1.27)) (hide yes)))
  (property "Datasheet" "" (at 200.66 72.39 0) (effects (font (size 1.27 1.27)) (hide yes)))
  (property "Description" "Power symbol creates a global label with name \"GND\" , ground" (at 200.66 72.39 0) (effects (font (size 1.27 1.27)) (hide yes)))
  (pin "1"))
 (symbol
  (lib_id "Switch:SW_Slide_EG1218")
  (at 72.39 59.69 0)
  (unit 1)
  (exclude_from_sim no)
  (in_bom yes)
  (on_board yes)
  (dnp no)
  (fields_autoplaced yes)
  (property "Reference" "SW1" (at 78.74 46.99 0) (effects (font (size 1.524 1.524))))
  (property "Value" "SW_Slide_EG1218" (at 78.74 49.53 0) (effects (font (size 1.524 1.524))))
  (property "Footprint" "Button_Switch_THT:SW_Slide_EG1218" (at 72.39 59.69 0) (effects (font (size 1.27 1.27)
    (italic yes)) (hide yes)))
  (property "Datasheet" "EG1218" (at 72.39 59.69 0) (effects (font (size 1.27 1.27)
    (italic yes)) (hide yes)))
  (property "Description" "" (at 72.39 59.69 0) (effects (font (size 1.27 1.27)) (hide yes)))
  (pin "3")
  (pin "1")
  (pin "2"))
 (symbol
  (lib_id "Connector:Screw_Terminal_01x02")
  (at 218.44 67.31 0)
  (mirror x)
  (unit 1)
  (exclude_from_sim no)
  (in_bom yes)
  (on_board yes)
  (dnp no)
  (property "Reference" "J5" (at 220.98 67.3101 0) (effects (font (size 1.27 1.27)) (justify left)))
  (property "Value" "Screw_Terminal_01x02" (at 220.98 64.7701 0) (effects (font (size 1.27 1.27)) (justify left)))
  (property "Footprint" "TerminalBlock:TerminalBlock_MaiXu_MX126-5.0-02P_1x02_P5.00mm" (at 218.44 67.31 0) (effects (font (size 1.27 1.27)) (hide yes)))
  (property "Datasheet" "~" (at 218.44 67.31 0) (effects (font (size 1.27 1.27)) (hide yes)))
  (property "Description" "Generic screw terminal, single row, 01x02, script generated (kicad-library-utils/schlib/autogen/connector/)" (at 218.44 67.31 0) (effects (font (size 1.27 1.27)) (hide yes)))
  (property "Purpose" "Output to jumper wires" (at 218.44 70.866 0) (effects (font (size 1.27 1.27))))
  (pin "1")
  (pin "2"))
 (symbol
  (lib_id "Connector:Conn_01x02_Pin")
  (at 219.71 109.22 180)
  (unit 1)
  (exclude_from_sim no)
  (in_bom yes)
  (on_board yes)
  (dnp no)
  (property "Reference" "J2" (at 220.98 106.6799 0) (effects (font (size 1.27 1.27)) (justify right)))
  (property "Value" "Conn_01x02_Pin" (at 220.98 109.2199 0) (effects (font (size 1.27 1.27)) (justify right)))
  (property "Footprint" "Connector_PinHeader_2.54mm:PinHeader_1x02_P2.54mm_Vertical" (at 219.71 109.22 0) (effects (font (size 1.27 1.27)) (hide yes)))
  (property "Datasheet" "~" (at 219.71 109.22 0) (effects (font (size 1.27 1.27)) (hide yes)))
  (property "Description" "Generic connector, single row, 01x02, script generated" (at 219.71 109.22 0) (effects (font (size 1.27 1.27)) (hide yes)))
  (property "Purpose" "Output to Breadboard" (at 220.218 112.268 0) (effects (font (size 1.27 1.27))))
  (pin "2")
  (pin "1"))
 (symbol
  (lib_id "Device:C")
  (at 142.24 59.69 0)
  (unit 1)
  (exclude_from_sim no)
  (in_bom yes)
  (on_board yes)
  (dnp no)
  (fields_autoplaced yes)
  (property "Reference" "C2" (at 146.05 58.4199 0) (effects (font (size 1.27 1.27)) (justify left)))
  (property "Value" "0.1u" (at 146.05 60.9599 0) (effects (font (size 1.27 1.27)) (justify left)))
  (property "Footprint" "Capacitor_THT:C_Disc_D3.0mm_W1.6mm_P2.50mm" (at 143.2052 63.5 0) (effects (font (size 1.27 1.27)) (hide yes)))
  (property "Datasheet" "~" (at 142.24 59.69 0) (effects (font (size 1.27 1.27)) (hide yes)))
  (property "Description" "Unpolarized capacitor" (at 142.24 59.69 0) (effects (font (size 1.27 1.27)) (hide yes)))
  (pin "1")
  (pin "2"))
 (symbol
  (lib_id "Device:C")
  (at 137.16 146.05 0)
  (unit 1)
  (exclude_from_sim no)
  (in_bom yes)
  (on_board yes)
  (dnp no)
  (fields_autoplaced yes)
  (property "Reference" "C3" (at 140.97 144.7799 0) (effects (font (size 1.27 1.27)) (justify left)))
  (property "Value" "1u" (at 140.97 147.3199 0) (effects (font (size 1.27 1.27)) (justify left)))
  (property "Footprint" "Capacitor_THT:C_Disc_D3.0mm_W1.6mm_P2.50mm" (at 138.1252 149.86 0) (effects (font (size 1.27 1.27)) (hide yes)))
  (property "Datasheet" "~" (at 137.16 146.05 0) (effects (font (size 1.27 1.27)) (hide yes)))
  (property "Description" "Unpolarized capacitor" (at 137.16 146.05 0) (effects (font (size 1.27 1.27)) (hide yes)))
  (pin "1")
  (pin "2"))
 (symbol
  (lib_id "Device:LED")
  (at 74.93 161.29 180)
  (unit 1)
  (exclude_from_sim no)
  (in_bom yes)
  (on_board yes)
  (dnp no)
  (property "Reference" "D1" (at 75.184 155.702 0) (effects (font (size 1.27 1.27))))
  (property "Value" "LED" (at 75.184 158.242 0) (effects (font (size 1.27 1.27))))
  (property "Footprint" "LED_THT:LED_D5.0mm" (at 74.93 161.29 0) (effects (font (size 1.27 1.27)) (hide yes)))
  (property "Datasheet" "~" (at 74.93 161.29 0) (effects (font (size 1.27 1.27)) (hide yes)))
  (property "Description" "Light emitting diode" (at 74.93 161.29 0) (effects (font (size 1.27 1.27)) (hide yes)))
  (property "Sim.Pins" "1=K 2=A" (at 74.93 161.29 0) (effects (font (size 1.27 1.27)) (hide yes)))
  (property "Purpose" "Power Input Indicator" (at 76.708 164.846 0) (effects (font (size 1.27 1.27))))
  (pin "1")
  (pin "2"))
 (symbol
  (lib_id "Regulator_Linear:LM7805_TO220")
  (at 124.46 52.07 0)
  (unit 1)
  (exclude_from_sim no)
  (in_bom yes)
  (on_board yes)
  (dnp no)
  (fields_autoplaced yes)
  (property "Reference" "U1" (at 124.46 45.72 0) (effects (font (size 1.27 1.27))))
  (property "Value" "LM7805_TO220" (at 124.46 48.26 0) (effects (font (size 1.27 1.27))))
  (property "Footprint" "Package_TO_SOT_THT:TO-220-3_Vertical" (at 124.46 46.355 0) (effects (font (size 1.27 1.27)
    (italic yes)) (hide yes)))
  (property "Datasheet" "https://www.onsemi.cn/PowerSolutions/document/MC7800-D.PDF" (at 124.46 53.34 0) (effects (font (size 1.27 1.27)) (hide yes)))
  (property "Description" "Positive 1A 35V Linear Regulator, Fixed Output 5V, TO-220" (at 124.46 52.07 0) (effects (font (size 1.27 1.27)) (hide yes)))
  (pin "3")
  (pin "2")
  (pin "1"))
 (symbol
  (lib_id "power:GND")
  (at 200.66 130.81 0)
  (unit 1)
  (exclude_from_sim no)
  (in_bom yes)
  (on_board yes)
  (dnp no)
  (fields_autoplaced yes)
  (property "Reference" "#PWR03" (at 200.66 137.16 0) (effects (font (size 1.27 1.27)) (hide yes)))
  (property "Value" "GND" (at 200.66 135.89 0) (effects (font (size 1.27 1.27))))
  (property "Footprint" "" (at 200.66 130.81 0) (effects (font (size 1.27 1.27)) (hide yes)))
  (property "Datasheet" "" (at 200.66 130.81 0) (effects (font (size 1.27 1.27)) (hide yes)))
  (property "Description" "Power symbol creates a global label with name \"GND\" , ground" (at 200.66 130.81 0) (effects (font (size 1.27 1.27)) (hide yes)))
  (pin "1"))
 (sheet_instances
  (path ""
   (page "1")))
 (embedded_fonts no))
